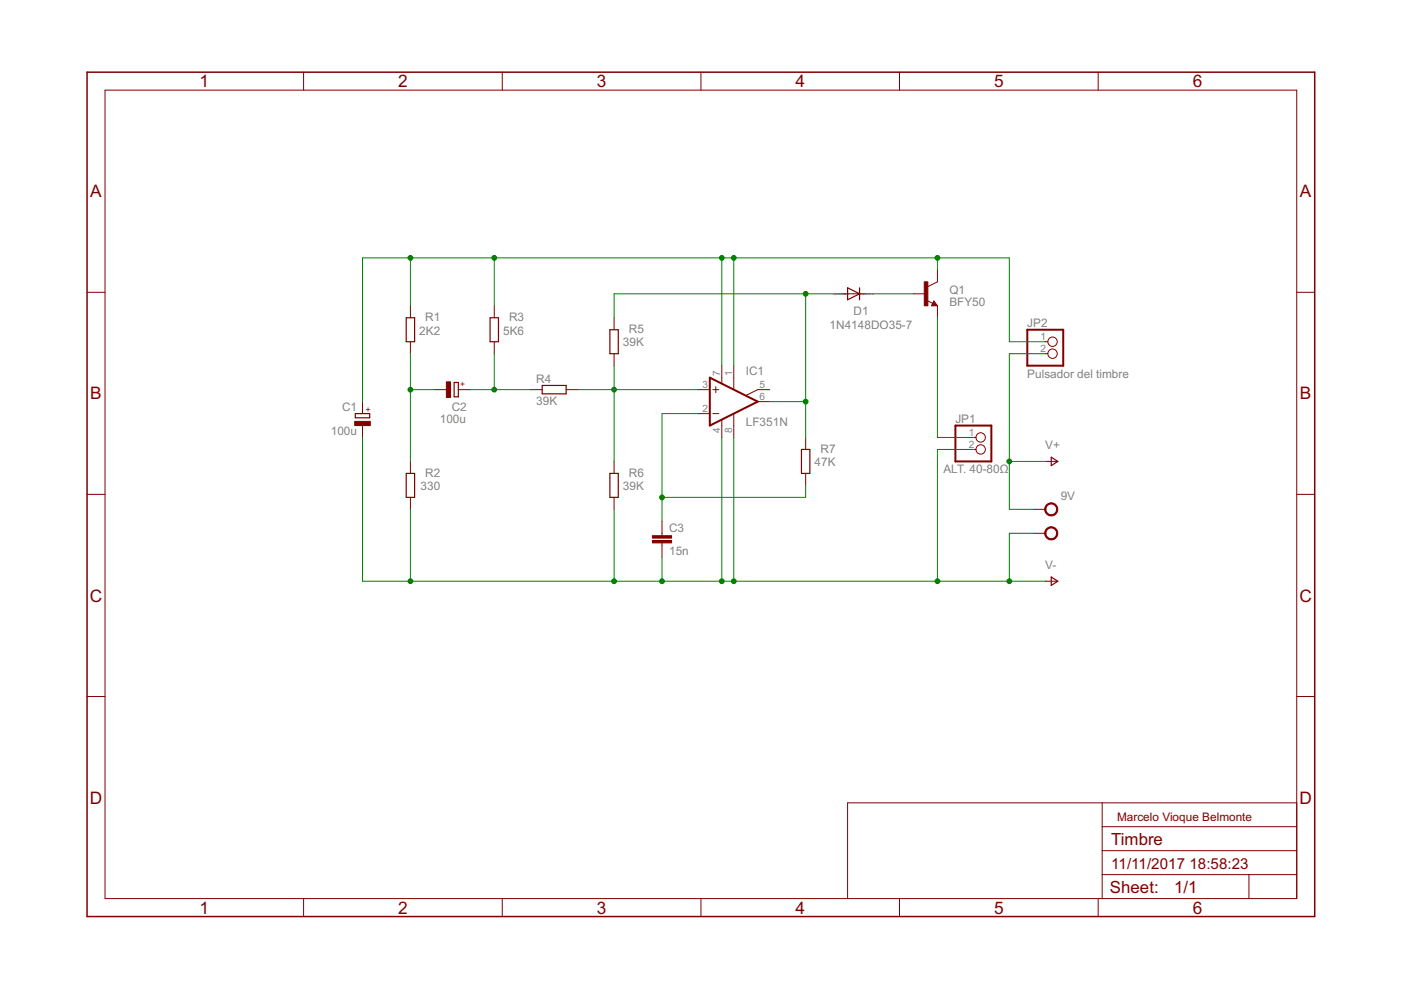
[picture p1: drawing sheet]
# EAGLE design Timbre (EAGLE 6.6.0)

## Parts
C1  100u  CPOL-EUE2.5-6  [E2,5-6]
C2  100u  CPOL-EUE2.5-6  [E2,5-6]
C3  15n  C-EU025_050-025X075  [C025_050-025X075]
D1  1N4148DO35-7  [DO35-7]
IC1  LF351N  [DIL08]
JP1  ALT. 40-80Ω  PINHD-1X2  [1X02]
JP2  Pulsador del timbre  PINHD-1X2  [1X02]
Q1  BFY50  [TO39]
R1  2K2  R-EU_0207/10  [0207/10]
R2  330  R-EU_0207/10  [0207/10]
R3  5K6  R-EU_0207/10  [0207/10]
R4  39K  R-EU_0207/10  [0207/10]
R5  39K  R-EU_0207/10  [0207/10]
R6  39K  R-EU_0207/10  [0207/10]
R7  47K  R-EU_0207/10  [0207/10]
X1  9V  AK500/2  [AK500/2]

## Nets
N$1: IC1.3(+IN) R4.2 R5.1 R6.2
N$2: D1.A IC1.6(OUT) R5.2 R7.2
N$3: C3.1 IC1.2(-IN) R7.1
N$4: D1.C Q1.2(B)
N$5: C2.+ R3.1 R4.1
N$6: C1.+ IC1.7(V+) JP2.1 Q1.3(C) R1.2 R3.2
N$8: C2.- R1.1 R2.2
N$9: JP1.1 Q1.1(E)
V+: JP2.2 X1.2
V- [V-]: C1.- C3.2 IC1.4(V-) JP1.2 R2.1 R6.1 X1.1
Unconnected: IC1.1(ON1) IC1.5(ON2) IC1.8(OPT)

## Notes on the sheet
- Marcelo Vioque Belmonte
